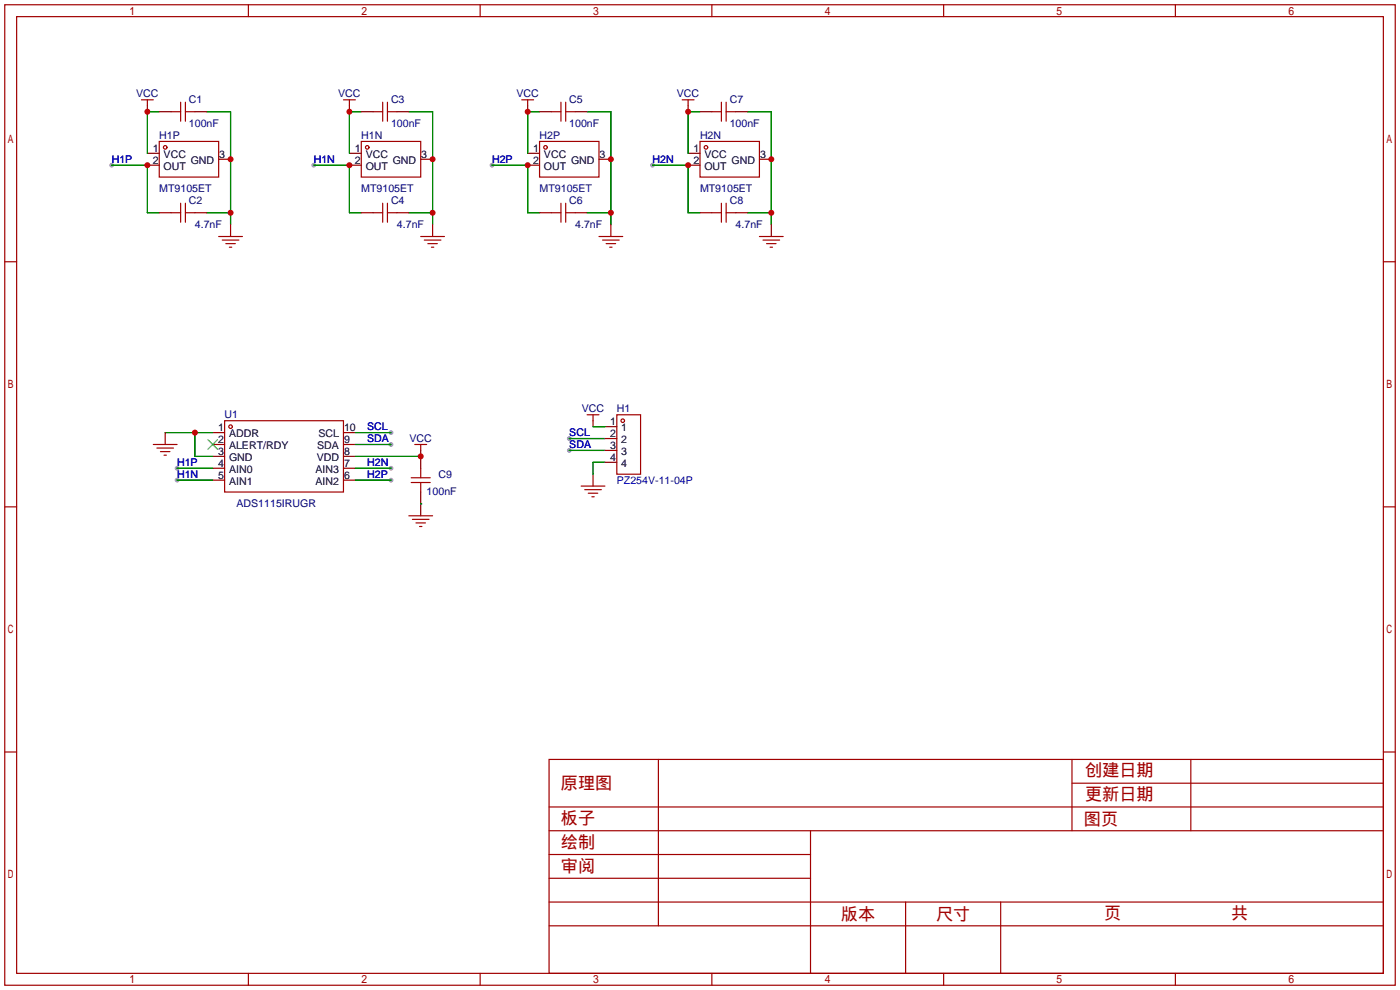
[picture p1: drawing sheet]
<svg xmlns="http://www.w3.org/2000/svg" width="299mm" height="212mm" viewBox="0 0 299 212" stroke-linecap="round" stroke-linejoin="round" font-family="sans-serif">
<g fill="#999">
<circle cx="23.9" cy="35.3" r=".51"/>
<circle cx="83.6" cy="95" r=".51"/>
<circle cx="83.6" cy="92.5" r=".51"/>
<circle cx="37.8" cy="100.1" r=".51"/>
<circle cx="67.1" cy="35.3" r=".51"/>
<circle cx="105.2" cy="35.3" r=".51"/>
<circle cx="139.4" cy="35.3" r=".51"/>
<circle cx="37.8" cy="102.6" r=".51"/>
<circle cx="83.6" cy="102.6" r=".51"/>
<circle cx="83.6" cy="100.1" r=".51"/>
<circle cx="121.7" cy="93.7" r=".51"/>
<circle cx="121.7" cy="96.3" r=".51"/>
</g>
<g fill="none" stroke="#a10000" stroke-width=".25">
<path d="M1 1h297.2v209.6h-297.2zM3.6 3.6h292.1v204.4h-292.1zM53.1 1v2.6M102.6 1v2.6M152.1 1v2.6M201.7 1v2.6M251.2 1v2.6M30.2 21.3h2.6M31.5 21.3v1.3M34 30.2h12.7v7.6h-12.7zM36.6 23.9h2M38.6 21.8v4.1"/>
<path d="M39.6 23.9h2.1M39.6 21.8v4.1M73.4 21.3h2.5M74.7 21.3v1.3M77.2 30.2h12.7v7.6h-12.7zM79.8 23.9h2M81.8 21.8v4.1M82.8 23.9h2M82.8 21.8v4.1M111.5 21.3h2.5M112.8 21.3v1.3M115.3 30.2h12.7v7.6h-12.7z"/>
<path d="M117.9 23.9h2M119.9 21.8v4.1M120.9 23.9h2M120.9 21.8v4.1M145.8 21.3h2.5M147.1 21.3v1.3M149.6 30.2h12.7v7.6h-12.7zM152.1 23.9h2.1M154.2 21.8v4.1M155.2 23.9h2M155.2 21.8v4.1M1 55.9h2.6"/>
<path d="M36.6 45.5h2M38.6 43.4v4.1M39.6 43.4v4.1M39.6 45.5h2.1M46.7 50.5h5.1M47.5 51.3h3.6M48.3 52.1h2M49 52.8h.5M79.8 45.5h2M81.8 43.4v4.1M82.8 45.5h2M82.8 43.4v4.1"/>
<path d="M89.9 50.5h5.1M90.7 51.3h3.5M91.4 52.1h2.1M92.2 52.8h.5M117.9 45.5h2M119.9 43.4v4.1M120.9 45.5h2M120.9 43.4v4.1M128 50.5h5.1M128.8 51.3h3.5M129.5 52.1h2.1M130.3 52.8h.5"/>
<path d="M152.1 45.5h2.1M154.2 43.4v4.1M155.2 45.5h2M155.2 43.4v4.1M162.3 50.5h5.1M163.1 51.3h3.5M163.8 52.1h2.1M164.6 52.8h.5M295.7 55.9h2.5M32.8 95h5M33.5 95.8h3.6M34.3 96.5h2"/>
<path d="M35.1 97.3h.5M48 89.9h25.4v15.3h-25.4zM88.6 95h2.6M89.9 95v1.3M125.5 88.6h2.5M126.7 88.6v1.3M131.8 88.6h5.1v12.7h-5.1zM1 108.3h2.6M87.4 110.2h5.1M87.9 103.1h4M87.9 102.1h4M88.1 111h3.6"/>
<path d="M88.9 111.8h2M89.7 112.5h.5M89.9 100.1v2M89.9 103.1v2.1M124.2 103.9h5.1M125 104.6h3.5M125.7 105.4h2.1M126.5 106.2h.5M295.7 108.3h2.5M1 160.7h2.6M117.3 162.3h178.4v45.7h-178.4zM117.3 177.5h178.4"/>
<path d="M117.3 172.5h178.4M140.7 162.3v35.6M173.2 177.5v30.5M229.1 162.3v15.2M229.1 167.4h66.6M254.5 162.3v15.2M295.7 160.7h2.5M117.3 182.6h55.9M117.3 197.9h178.4M117.3 192.8h178.4M117.3 187.7h55.9M193.5 192.8v15.2"/>
<path d="M213.9 192.8v15.2M53.1 208v2.6M102.6 208v2.6M152.1 208v2.6M201.7 208v2.6M251.2 208v2.6"/>
<circle cx="35.3" cy="31.5" r=".38"/>
<circle cx="78.5" cy="31.5" r=".38"/>
<circle cx="116.6" cy="31.5" r=".38"/>
<circle cx="150.9" cy="31.5" r=".38"/>
<circle cx="49.3" cy="91.2" r=".38"/>
<circle cx="133.1" cy="89.9" r=".38"/>
</g>
<g fill="none" stroke="#870000" stroke-width=".25">
<path d="M31.5 32.8h2.5M31.5 35.3h2.5M31.5 22.6v1.3M34 23.9h2.6M41.7 23.9h2.5M46.7 34h2.6M74.7 32.8h2.5M74.7 35.3h2.5M74.7 22.6v1.3M77.2 23.9h2.6M84.8 23.9h2.6M89.9 34h2.6"/>
<path d="M112.8 32.8h2.5M112.8 35.3h2.5M112.8 22.6v1.3M115.3 23.9h2.6M122.9 23.9h2.6M128 34h2.6M147.1 32.8h2.5M147.1 35.3h2.5M147.1 22.6v1.3M149.6 23.9h2.5M157.2 23.9h2.6M162.3 34h2.5"/>
<path d="M34 45.5h2.6M41.7 45.5h2.5M49.3 48v2.5M77.2 45.5h2.6M84.8 45.5h2.6M92.5 48v2.5M115.3 45.5h2.6M122.9 45.5h2.6M130.6 48v2.5M149.6 45.5h2.5M157.2 45.5h2.6M164.8 48v2.5"/>
<path d="M35.3 92.5v2.5M45.5 92.5h2.5M45.5 95h2.5M45.5 97.5h2.5M73.4 92.5h2.5M73.4 95h2.5M73.4 97.5h2.5M89.9 96.3v3.8M126.7 89.9v1.3M129.3 91.2h2.5M129.3 93.7h2.5M129.3 96.3h2.5"/>
<path d="M129.3 98.8h2.5M45.5 100.1h2.5M45.5 102.6h2.5M73.4 100.1h2.5M73.4 102.6h2.5M89.9 105.2v5M126.7 101.3v2.6"/>
</g>
<g fill="none" stroke="#008700" stroke-width=".25">
<path d="M23.9 35.3h7.6v10.2h2.5M34 23.9h-2.5v8.9M44.2 23.9h5.1v24.1M67.1 35.3h7.6v10.2h2.5M77.2 23.9h-2.5v8.9M87.4 23.9h5.1v24.1M105.2 35.3h7.6v10.2h2.5M115.3 23.9h-2.5v8.9M125.5 23.9h5.1v24.1M139.4 35.3h7.7v10.2h2.5M149.6 23.9h-2.5v8.9M159.8 23.9h5v24.1"/>
<path d="M44.2 45.5h5.1M87.4 45.5h5.1M125.5 45.5h5.1M159.8 45.5h5M35.3 92.5h10.2M41.7 92.5v5h3.8M75.9 95h7.7M75.9 92.5h7.7M75.9 97.5h14M121.7 93.7h7.6M121.7 96.3h7.6M126.7 91.2h2.6"/>
<path d="M129.3 98.8h-2.6v2.5M37.8 100.1h7.7M37.8 102.6h7.7M75.9 100.1h7.7M75.9 102.6h7.7M89.9 107.7h.1"/>
</g>
<path d="M44.4 94l2.1 2M46.5 94l-2.1 2" fill="none" stroke="#3c3" stroke-width=".25"/>
<g fill="#c00">
<circle cx="49.3" cy="34" r=".63"/>
<circle cx="49.3" cy="45.5" r=".63"/>
<circle cx="31.5" cy="23.9" r=".63"/>
<circle cx="31.5" cy="35.3" r=".63"/>
<circle cx="89.9" cy="97.5" r=".63"/>
<circle cx="41.7" cy="92.5" r=".63"/>
<circle cx="92.5" cy="34" r=".63"/>
<circle cx="92.5" cy="45.5" r=".63"/>
<circle cx="74.7" cy="23.9" r=".63"/>
<circle cx="74.7" cy="35.3" r=".63"/>
<circle cx="130.6" cy="34" r=".63"/>
<circle cx="130.6" cy="45.5" r=".63"/>
<circle cx="112.8" cy="23.9" r=".63"/>
<circle cx="112.8" cy="35.3" r=".63"/>
<circle cx="164.8" cy="34" r=".63"/>
<circle cx="164.8" cy="45.5" r=".63"/>
<circle cx="147.1" cy="23.9" r=".63"/>
<circle cx="147.1" cy="35.3" r=".63"/>
</g>
<g font-size="3.7" fill="#a00000">
<text x="231.9" y="165.8">创建日期</text>
<text x="119.9" y="168.6">原理图</text>
<text x="231.9" y="170.9">更新日期</text>
<text x="119.9" y="176.2">板子</text>
<text x="231.6" y="176.3">图页</text>
<text x="119.9" y="181.3">绘制</text>
<text x="119.9" y="186.4">审阅</text>
<text x="179.7" y="196.6">版本</text>
<text x="200" y="196.6">尺寸</text>
<text x="236" y="196.3">页</text>
<text x="263.1" y="196.3">共</text>
</g>
<g font-size="2.3" fill="#000080">
<text x="29.1" y="20.8">VCC</text>
<text x="40.4" y="22.1">C1</text>
<text x="72.3" y="20.8">VCC</text>
<text x="83.6" y="22.1">C3</text>
<text x="110.4" y="20.8">VCC</text>
<text x="121.7" y="22.1">C5</text>
<text x="144.7" y="20.8">VCC</text>
<text x="156" y="22.1">C7</text>
<text x="34" y="29.7">H1P</text>
<text x="40.4" y="27.1">100nF</text>
<text x="77.2" y="29.7">H1N</text>
<text x="83.6" y="27.1">100nF</text>
<text x="115.3" y="29.7">H2P</text>
<text x="121.7" y="27.1">100nF</text>
<text x="149.6" y="29.7">H2N</text>
<text x="156" y="27.1">100nF</text>
<text x="34" y="41.1">MT9105ET</text>
<text x="77.2" y="41.1">MT9105ET</text>
<text x="115.3" y="41.1">MT9105ET</text>
<text x="149.6" y="41.1">MT9105ET</text>
<text x="40.4" y="43.7">C2</text>
<text x="83.6" y="43.7">C4</text>
<text x="121.7" y="43.7">C6</text>
<text x="156" y="43.7">C8</text>
<text x="41.7" y="48.7">4.7nF</text>
<text x="84.8" y="48.7">4.7nF</text>
<text x="122.9" y="48.7">4.7nF</text>
<text x="157.2" y="48.7">4.7nF</text>
<text x="48" y="89.4">U1</text>
<text x="124.4" y="88.1">VCC</text>
<text x="131.8" y="88.1">H1</text>
<text x="87.5" y="94.5">VCC</text>
<text x="91.2" y="105.9">100nF</text>
<text x="93.7" y="102.1">C9</text>
<text x="50.5" y="108.4">ADS1115IRUGR</text>
</g>
<g font-size="2.3" fill="#00f">
<text x="23.9" y="34.8">H1P</text>
<text x="67.1" y="34.8">H1N</text>
<text x="105.2" y="34.8">H2P</text>
<text x="139.4" y="34.8">H2N</text>
<text x="78.5" y="94.5">SDA</text>
<text x="78.5" y="91.9">SCL</text>
<text x="121.7" y="93.2">SCL</text>
<text x="121.7" y="95.7">SDA</text>
<text x="37.8" y="99.5">H1P</text>
<text x="78.5" y="99.5">H2N</text>
<text x="37.8" y="102.1">H1N</text>
<text x="78.5" y="102.1">H2P</text>
<text x="131.8" y="103.3">PZ254V-11-04P</text>
</g>
<g font-size="2.3">
<text x="32.6" y="32.5">1</text>
<text x="32.6" y="35">2</text>
<text x="35" y="33.7">VCC</text>
<text x="40.8" y="35">GND</text>
<text x="46.9" y="33.7">3</text>
<text x="75.8" y="32.5">1</text>
<text x="75.8" y="35">2</text>
<text x="78.2" y="33.7">VCC</text>
<text x="83.9" y="35">GND</text>
<text x="90" y="33.7">3</text>
<text x="113.9" y="32.5">1</text>
<text x="113.9" y="35">2</text>
<text x="116.3" y="33.7">VCC</text>
<text x="122" y="35">GND</text>
<text x="128.1" y="33.7">3</text>
<text x="148.2" y="32.5">1</text>
<text x="148.2" y="35">2</text>
<text x="150.5" y="33.7">VCC</text>
<text x="156.3" y="35">GND</text>
<text x="162.4" y="33.7">3</text>
<text x="35" y="36.3">OUT</text>
<text x="78.2" y="36.3">OUT</text>
<text x="116.3" y="36.3">OUT</text>
<text x="150.5" y="36.3">OUT</text>
<text x="46.6" y="92.1">1</text>
<text x="46.6" y="94.7">2</text>
<text x="48.9" y="93.4">ADDR</text>
<text x="48.9" y="96">ALERT/RDY</text>
<text x="67.8" y="96">SDA</text>
<text x="68.1" y="93.4">SCL</text>
<text x="73.5" y="94.7">9</text>
<text x="73.5" y="92.1">10</text>
<text x="130.4" y="90.9">1</text>
<text x="130.4" y="93.4">2</text>
<text x="130.4" y="96">3</text>
<text x="132.8" y="92.1">1</text>
<text x="132.8" y="94.7">2</text>
<text x="46.6" y="97.2">3</text>
<text x="46.6" y="99.8">4</text>
<text x="48.9" y="98.5">GND</text>
<text x="48.9" y="101">AIN0</text>
<text x="67.4" y="101">AIN3</text>
<text x="67.7" y="98.5">VDD</text>
<text x="73.5" y="99.8">7</text>
<text x="73.5" y="97.2">8</text>
<text x="130.4" y="98.5">4</text>
<text x="132.8" y="97.2">3</text>
<text x="132.8" y="99.8">4</text>
<text x="46.6" y="102.3">5</text>
<text x="48.9" y="103.6">AIN1</text>
<text x="67.4" y="103.6">AIN2</text>
<text x="73.5" y="102.3">6</text>
</g>
</svg>
